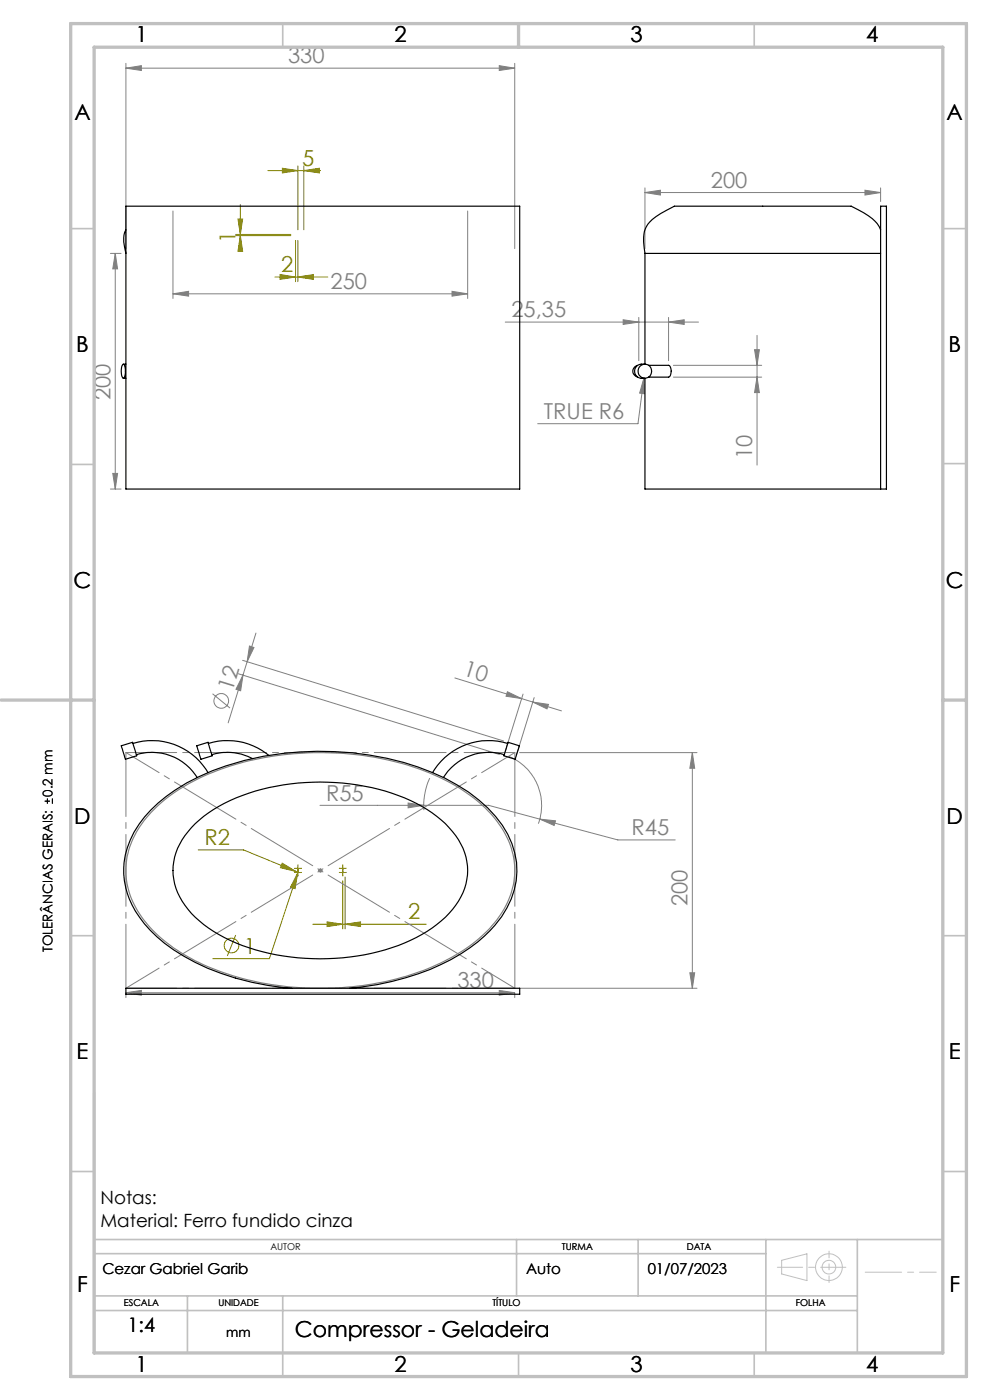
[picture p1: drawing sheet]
<svg xmlns="http://www.w3.org/2000/svg" width="210mm" height="297mm" viewBox="0 0 210 297" stroke-linecap="round" stroke-linejoin="round" font-family="sans-serif">
<g fill="none" stroke="#808000" stroke-width=".21">
<path d="M56.8 36.2h11.2M59.9 35.7l3.3 .5-3.3 .5zM63.2 35.2v13.6M64.5 36.2l3.2-.5v1zM64.5 35.2v13.6M50 50h11.7M50 49.7h11.7M50.5 46.5h1l-.5 3.2zM51 43.4v9.5M51 50l.5 3.3h-1zM58.3 58.8h11.2M59.4 58.2l3.3 .6-3.3 .5z"/>
<path d="M62.7 51v8.8M63.2 58.8l3.3-.6v1.1zM63.2 51v8.8M42.1 180.3h9.5l11.1 4.6M50 198.4l-1.8 4.4M59.9 183.1l2.8 1.8-3.2-.8zM62.6 185.1h1.2M62.6 184.2h1.2M62.7 184.9l.5 .1M63.1 185.2l-.5 3.3-1-.3zM63.1 185.2l-6 18.2h-12M63.2 183.6v2.1"/>
<path d="M63.2 185l-.1 .2M66.4 196.1h24M69.4 195.6l3.3 .5-3.3 .5zM72.1 185.1h1.2M72.1 184.2h1.2M72.7 186.9v10.2M72.7 183.6v2.1M73.2 196.1l3.3-.5v1zM73.2 186.1v11"/>
<circle cx="49.1" cy="200.6" r="1.56"/>
</g>
<g fill="none" stroke="#808080" stroke-width=".21">
<path d="M26.7 14.5l3.3-.6v1.1zM26.7 13.4v39.3M26.7 14.5h82.5M105.9 13.9l3.3 .6-3.3 .5zM109.2 13.4v39.3M136.8 39.9v12.8M186.8 39.9v2.9M23.4 53.8h2.3M24.4 53.8l.5 3.2h-1zM24.4 53.8v49.9M36.7 44.8v18.5M99.2 44.8v18.5"/>
<path d="M136.8 40.8l3.3-.4v1zM136.8 40.8h50M183.5 40.4l3.3 .4-3.3 .6zM36.7 62.3l3.3-.5v1zM36.7 62.3h62.5M95.9 61.8l3.3 .5-3.3 .5zM107.2 68.3h41M132.2 67.8l3.3 .5-3.3 .5zM135.5 67.3v9.2M141.8 68.3l3.3-.5v1zM141.8 67.3v9.2M142.8 77.5h18.8"/>
<path d="M160.1 74.2h1l-.5 3.3zM160.6 71.2v27.5M136.6 80.2l.1 3.3-1-.1zM136.6 80.2l-1.3 9.7h-21.2M142.8 80h18.8M160.6 80l.5 3.3h-1zM23.4 103.7h2.3M23.9 100.4h1l-.5 3.3zM52.9 137.1l1 .3-1.5 3zM54.3 134.3l-1.9 6.1M45.1 147.2l3.7 3M50.6 142.9l55.3 17.2"/>
<path d="M51.5 140.1l55.3 17.1M51.5 143.2l-.5 3.3-.9-.3zM52.4 140.4l-4 12.9M96.5 143.8l22.6 7M107.6 146.8l3 1.4-3.2-.5zM110.2 159.7h37.6M110.9 147.2l-3.7 12.2M113 148.9l3.3 .5-.3 1zM113.3 148l-3.7 12.1M146.9 159.7v50M146.9 159.7l.5 3.3h-1.1zM67.9 170.8h35.7l10.9 3"/>
<path d="M86.6 170.4l3.3 .4-3.3 .6zM91.2 165.1a14.2 14.2 0 0 0-1.3 6.8M107.9 160.4a11.3 11.3 0 0 1 6.3 14.3M114.5 173.8l3.3 .3-.3 1zM114.5 173.8l16.6 4.4h12.1M67.5 184.7h.9M67.6 184.3l.7 .7M67.9 184.1v1.1M68.3 184.3l-.7 .7M26.7 210.6l3.3-.5v1zM26.7 210.7v.9M26.7 210.6h82.5"/>
<path d="M105.9 210.1l3.3 .5-3.3 .5zM109.2 210.7v.9M110.2 209.7h37.6M146.3 206.4h1.1l-.5 3.3z"/>
<circle cx="46.9" cy="148.7" r="1.55"/>
</g>
<path d="M9.5 170h1.1M10.1 169.4v1.1M11.1 169.4v1.1" fill="none" stroke="#000" stroke-width=".21"/>
<g fill="none" stroke="#c0c0c0" stroke-width=".21">
<path d="M165.8 267.4l5.4-1.4v5.7l-5.4-1.4z"/>
<circle cx="175.8" cy="268.8" r="1.44"/>
<circle cx="175.8" cy="268.8" r="2.83"/>
</g>
<path d="M32 172.4a40.1 40.1 0 0 1 18.8-10.5 64.3 64.3 0 0 1 41.1 2.4 30.6 30.6 0 0 1 15.2 12.4 16.4 16.4 0 0 1-2.7 19.7 39.4 39.4 0 0 1-19.3 11 64.4 64.4 0 0 1-42-2.8 30.6 30.6 0 0 1-14.3-12 16.4 16.4 0 0 1 2.2-19.1z" fill="none" stroke="#808080" stroke-width=".25"/>
<path d="M183.5 269.9h15.1" fill="none" stroke="#c0c0c0" stroke-width=".21" stroke-dasharray="15.2 1.3 1.3 1.3" stroke-dashoffset="7.5"/>
<path d="M200 260.4v7.3" fill="none" stroke="#c0c0c0" stroke-width=".21" stroke-dasharray="15.2 1.3 1.3 1.3" stroke-dashoffset="13.5"/>
<path d="M175.9 265.4v6.7" fill="none" stroke="#c0c0c0" stroke-width=".21" stroke-dasharray="15.2 1.3 1.3 1.3" stroke-dashoffset="13.8"/>
<path d="M164.9 268.8h14.5" fill="none" stroke="#c0c0c0" stroke-width=".21" stroke-dasharray="15.2 1.3 1.3 1.3" stroke-dashoffset="9.9"/>
<g fill="none" stroke="#c0c0c0" stroke-width=".35">
<path d="M60 5v5M160 5v5M15 48.5h5M200 48.5h5M15 98.5h5M200 98.4h5M15 198.5h5M200 198.5h5M15 248.5h5M200 248.5h5M20 274.9h161.9M20 263h180"/>
<path d="M20 278h161.9M20 266h142.5M39.8 274.9v12.1M60 274.9v17.1M109.6 263v11.9M135.4 263v11.9M162.5 263v24M181.9 263v24M110 287v5M160 287v5"/>
</g>
<path d="M20 231.8v55.2" fill="none" stroke="#c0c0c0" stroke-width=".5"/>
<path d="M15 5h190v287h-190zM20 10h180v277h-180zM110 5v5M.2 148.5h19.8M200 148.5h5" fill="none" stroke="#c0c0c0" stroke-width=".7"/>
<g fill="none" stroke="#808000" stroke-width=".21" stroke-dasharray="15.2 1.3 1.3 1.3">
<path d="M62.6 184.2h-.1M62.6 185.1h-.1M63.2 183.6v-.1M63.2 184.8v.2M63.2 184.5v-.2M63.2 185.7v.1M63.8 184.2h.2M63.8 185.1h.2M72.1 185.1h-.1M72.1 184.2h-.1M72.7 184.5v-.2M72.7 185.7v.1"/>
<path d="M72.7 183.6v-.1M72.7 184.8v.2M73.3 185.1h.2M73.3 184.2h.2"/>
</g>
<path d="M26.7 159.6l82.5 50M26.7 209.6l82.5-50" fill="none" stroke="#808080" stroke-width=".21" stroke-dasharray="15.2 1.3 1.3 1.3" stroke-dashoffset="7"/>
<path d="M26.7 159.6h82.5M26.7 209.6h82.5" fill="none" stroke="#808080" stroke-width=".21" stroke-dasharray="15.2 1.3 1.3 1.3" stroke-dashoffset="4.5"/>
<path d="M26.7 209.6v-50M109.2 209.6v-50" fill="none" stroke="#808080" stroke-width=".21" stroke-dasharray="15.2 1.3 1.3 1.3" stroke-dashoffset="1.7"/>
<g fill="#808000">
<path d="M64.5 36.2l3.2-.5v1zM59.9 35.7l3.3 .5-3.3 .5z"/>
<path d="M59.4 58.2l3.3 .6-3.3 .5zM63.2 58.8l3.3-.6v1.1zM63.1 185.2l-1.5 3 1 .3zM59.9 183.1l-.4 1 3.2 .8zM69.4 195.6l3.3 .5-3.3 .5zM73.2 196.1l3.3-.5v1z"/>
<path d="M51 50l.5 3.3h-1zM50.5 46.5h1l-.5 3.2z"/>
</g>
<g fill="#808080">
<path d="M105.9 13.9l3.3 .6-3.3 .5zM26.7 14.5l3.3-.6v1.1zM141.8 68.3l3.3-.5v1zM132.2 67.8l3.3 .5-3.3 .5zM183.5 40.4l3.3 .4-3.3 .6zM136.8 40.8l3.3-.4v1z"/>
<path d="M36.7 62.3l3.3-.5v1zM95.9 61.8l3.3 .5-3.3 .5zM136.6 80.2l-.9 3.2 1 .1zM26.7 210.6l3.3-.5v1zM105.9 210.1l3.3 .5-3.3 .5zM86.6 170.4v1l3.3-.6zM114.5 173.8l3 1.3 .3-1z"/>
<path d="M52.9 137.1l1 .3-1.5 3zM51.5 143.2l-.5 3.3-.9-.3z"/>
<path d="M160.6 80l.5 3.3h-1zM160.1 74.2h1l-.5 3.3zM146.3 206.4h1.1l-.5 3.3zM146.9 159.7l.5 3.3h-1.1z"/>
<path d="M24.4 53.8l.5 3.2h-1zM23.9 100.4h1l-.5 3.3z"/>
<path d="M107.6 146.8l3 1.4-3.2-.5zM113 148.9l3.3 .5-.3 1z"/>
</g>
<g fill="none" stroke="#000" stroke-width=".25">
<path d="M26.7 48.8l-.1 .2a4.9 4.9 0 0 0-.2 3.4l.3 1.4M26.7 43.7h83.5v60h-83.5zM136.8 53.8h50M136.8 53.8v23.5M186.8 48.8a6.6 6.6 0 0 0-3.6-3.6l-2.6-1.5h-37.3a17.1 17.1 0 0 0-5.9 3.9 6 6 0 0 0-.8 4.9l.2 1.3M186.8 43.7h1.2v60h-1.2zM26 77.3h.1a2.12 2.12 0 0 1 .5 2.1l-.2 .7-.3 .2a3 3 0 0 1-.1-3zM26.2 77.3h.5M135.2 77.5a1.24 1.24 0 0 0-1 1.3 1.24 1.24 0 0 0 1 1.2M136.8 77.3a1.56 1.56 0 0 0-2.1 1 1.56 1.56 0 0 0 1.3 2h.8M137.6 77.5h4.2a1.71 1.71 0 0 1 .1 2.5M26.2 80.3h.5"/>
<path d="M136.8 80.3v23.4h50M137.6 80h4.2M25.7 158.2l2.4-.7 .9 2.8-2.4 .8zM28.2 157.7a13.7 13.7 0 0 1 15.9 6.2M41.7 158.2l2.4-.7 .9 2.8-2.4 .8zM44.2 157.7a13.7 13.7 0 0 1 12.8 2.6M107.7 157.7a13.8 13.8 0 0 0-15.9 6.2M107.8 157.5l2.4 .7-.9 2.9-2.4-.8zM28.9 160.1a11.2 11.2 0 0 1 12.9 4.9M41.4 174.7a35.8 35.8 0 0 1 20.3-8.4 46.8 46.8 0 0 1 27.8 4.8 19.5 19.5 0 0 1 9.1 9.8 12.5 12.5 0 0 1-3.4 12.9 31.8 31.8 0 0 1-16.4 8.4 48.5 48.5 0 0 1-31.2-3.3 20 20 0 0 1-10.3-10.4 12.5 12.5 0 0 1 3.3-12.9zM44.9 160.1a11 11 0 0 1 8.7 .8M107 160.1a11.2 11.2 0 0 0-12.9 4.9"/>
<path d="M26.7 209.7h83.5v1.2h-83.5zM61.9 209.7a51.5 51.5 0 0 1-27-9.6 22.3 22.3 0 0 1-8.2-11.6 16.7 16.7 0 0 1 4-15.2 37.3 37.3 0 0 1 17.2-10.8 65.4 65.4 0 0 1 43.6 1.3 33.5 33.5 0 0 1 15 11.2 16.5 16.5 0 0 1-.1 19.5 33 33 0 0 1-15.2 11.2 60.6 60.6 0 0 1-17 4"/>
<circle cx="136.8" cy="78.8" r="1.46"/>
</g>
<g font-size="4.7">
<text x="28.7" y="9">1</text>
<text x="83.7" y="9">2</text>
<text x="133.7" y="9">3</text>
<text x="183.7" y="9">4</text>
<text x="15.8" y="25.5">A</text>
<text x="200.8" y="25.5">A</text>
<text x="16.2" y="74.7">B</text>
<text x="201.2" y="74.8">B</text>
<text x="15.6" y="124.7">C</text>
<text x="200.6" y="124.7">C</text>
<text x="15.8" y="174.7">D</text>
<text x="200.8" y="174.8">D</text>
<text x="16.2" y="224.7">E</text>
<text x="201.3" y="224.7">E</text>
<text x="16.4" y="274">F</text>
<text x="201.4" y="274">F</text>
<text x="62.6" y="283.7">Compressor - Geladeira</text>
<text x="28.7" y="291">1</text>
<text x="83.7" y="291">2</text>
<text x="133.7" y="291">3</text>
<text x="183.7" y="291">4</text>
</g>
<g font-size="4.7" fill="#808080">
<text x="61.1" y="13.4">330</text>
<text x="150.8" y="39.8">200</text>
<text x="70.1" y="61.3">250</text>
<text x="108.5" y="67.3">25,35</text>
<text x="23.4" y="84.9" transform="rotate(-90 23.4 84.9)">200</text>
<text x="115.4" y="88.8">TRUE R6</text>
<text x="159.6" y="97.4" transform="rotate(-90 159.6 97.4)">10</text>
<text x="98" y="143.2" transform="rotate(17 98 143.2)">10</text>
<text x="49.3" y="146.7" transform="rotate(-73 49.3 146.7)">12</text>
<text x="69.2" y="169.8">R55</text>
<text x="133.9" y="177.2">R45</text>
<text x="145.9" y="192.2" transform="rotate(-90 145.9 192.2)">200</text>
<text x="97" y="209.6">330</text>
</g>
<g font-size="4.7" fill="#808000">
<text x="64.1" y="35.2">5</text>
<text x="50" y="51.7" transform="rotate(-90 50 51.7)">1</text>
<text x="59.6" y="57.7">2</text>
<text x="43.4" y="179.3">R2</text>
<text x="86.6" y="195">2</text>
<text x="51.7" y="202.3">1</text>
</g>
<text font-size="4.2" x="27.1" y="282.7">1:4</text>
<g font-size="3.9">
<text x="21.3" y="255.4">Notas:</text>
<text x="21.3" y="260.3">Material: Ferro fundido cinza</text>
</g>
<g font-size="3.2">
<text x="21.7" y="270.3">Cezar Gabriel Garib</text>
<text x="111.6" y="270.3">Auto</text>
<text x="137.4" y="270.3">01/07/2023</text>
</g>
<g font-size="2.8">
<text x="11.1" y="169" transform="rotate(-90 11.1 169)">0.2 mm</text>
<text x="11.1" y="202" transform="rotate(-90 11.1 202)">TOLERÂNCIAS GERAIS:</text>
<text x="48" y="283.7">mm</text>
</g>
<g font-size="2">
<text x="57.4" y="265.1">AUTOR</text>
<text x="119.2" y="265.1">TURMA</text>
<text x="145.7" y="265.2">DATA</text>
<text x="26.3" y="277.1">ESCALA</text>
<text x="46.3" y="277.1">UNIDADE</text>
<text x="104.4" y="277.1">TÍTULO</text>
<text x="168.8" y="277.1">FOLHA</text>
</g>
</svg>
